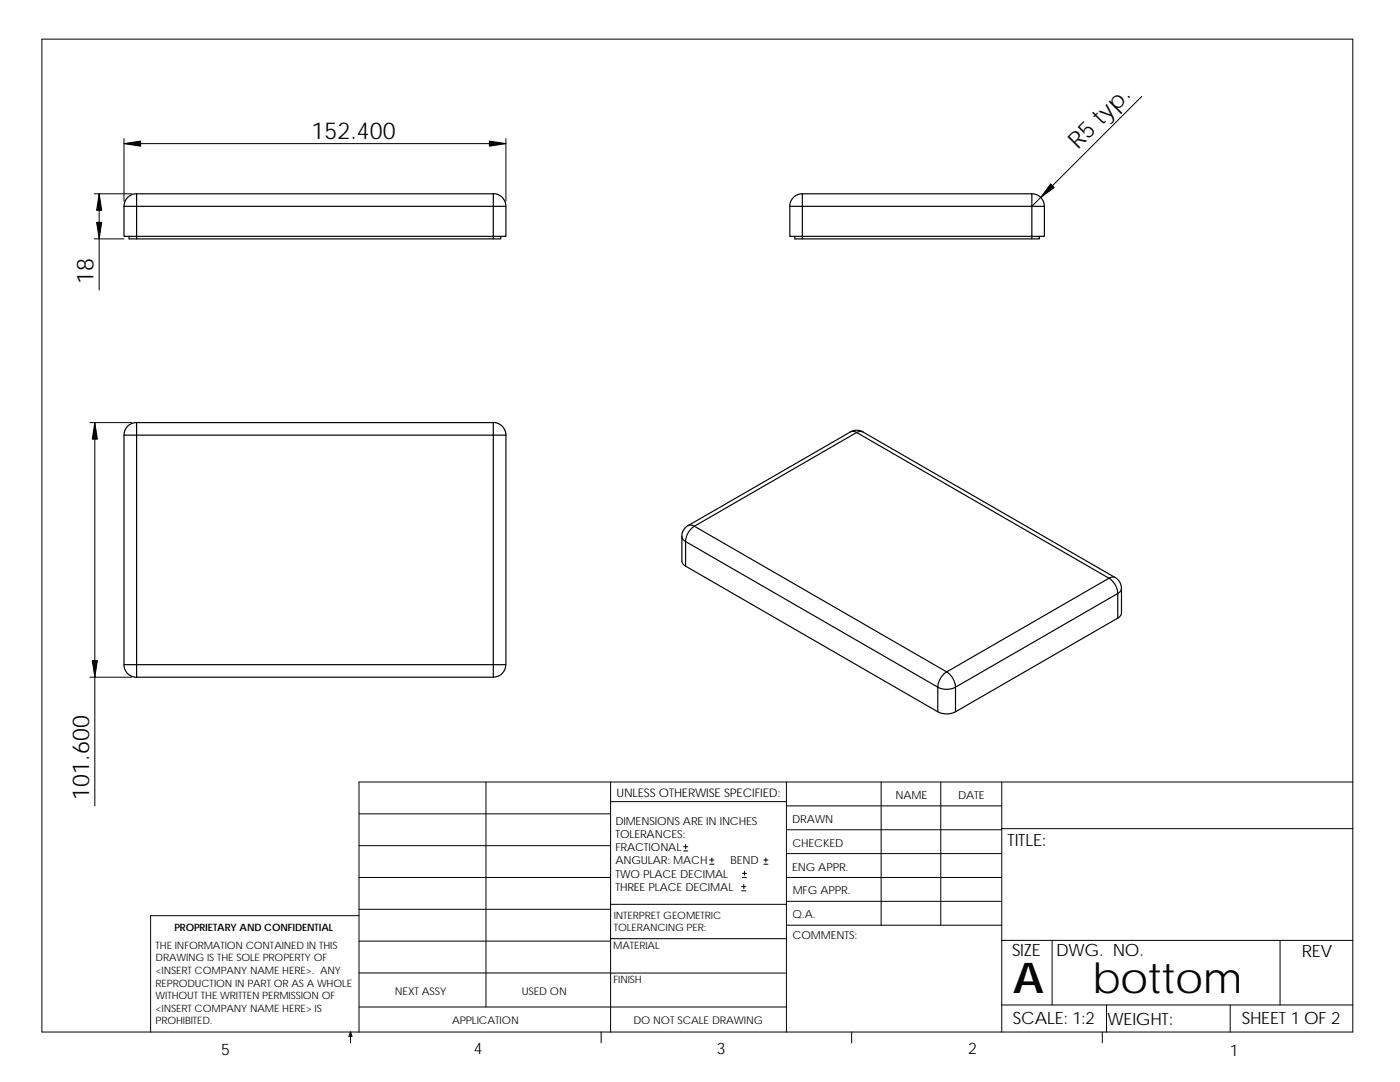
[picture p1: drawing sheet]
<svg xmlns="http://www.w3.org/2000/svg" width="279mm" height="216mm" viewBox="0 0 279 216" stroke-linecap="round" stroke-linejoin="round" font-family="sans-serif">
<g fill="none" stroke="#000" stroke-width=".2">
<path d="M8.4 7.8h261.6v198.1h-261.6zM227.9 19.2l-22 22M18.8 38.7h7.4M19.8 38.7v19.2M24.7 27.7v12.5M24.7 28.7h76.3M101 27.7v12.5M18.8 47.7h5.9M17.9 84.3h8.3M18.9 84.3v76.5M17.9 135.1h8.3M97 156v44.9"/>
<path d="M121.9 160h35.1M121.9 156v49.9M157 156v49.9M175.9 156v28.6M187.7 156v28.6M199.9 156v49.9M270 156h-198.4v49.9M71.6 175.1h50.3M71.6 168.7h50.3M71.6 162.4h50.3M136.4 169.8h.9M136.4 169h.9"/>
<path d="M136.8 168.5v.9M141.6 172.4h.9M141.6 171.6h.9M142.1 171.2v.8M148 177.8h.8M148 176.9h.8M148.2 175.1h.8M148.2 174.3h.8M148.4 176.5v.8M148.6 173.8v.9M152.4 172.4h.9M152.4 171.6h.9"/>
<path d="M152.8 171.2v.8M157 179.9h42.9M157 175.1h42.9M157 170.3h42.9M157 165.6h42.9M157 160.8h42.9M199.9 165.4h70.1M71.6 182.7h-41.5v23.2M71.6 181.4h50.3M71.6 187.8h50.3M71.6 194.1h50.3M121.9 194.2h35.1"/>
<path d="M121.9 187.3h35.1M121.9 180.4h35.1M157 184.6h42.9M199.9 187.6h70.1M210 187.6v12.9M255.5 187.6v12.9M70 205.9l.3 .9h-.7zM70 205.9v2.2M71.6 200.9h85.4M120 205.9v2.2M170 205.9v2.2M199.9 200.5h70.1"/>
<path d="M220 205.9v2.2M220.8 200.5v5.4M245.5 200.5v5.4"/>
</g>
<g fill="none" stroke="#000" stroke-width=".23">
<path d="M27.3 38.7v2.5h71.1M27.3 38.7l-1 .1-.8 .5-.6 .9-.1 1M27.3 38.7h71.1M98.4 38.7v2.5M98.4 38.7l.9 .1 .9 .6 .6 .9 .2 .9M160.1 38.7v2.5M160.1 38.7l-.9 .1-.8 .5-.6 .9-.2 1M160.1 38.7h45.8v.4v2.1h-45.8M205.9 38.7l1 .1 .7 .5 .6 .9 .2 1M24.7 41.2h2.6v6h-2.6zM25.8 47.2v.5h.6h.9v-.5h71.1M98.4 41.2h2.6v6h-2.6"/>
<path d="M98.4 47.2v.5h-71.1M98.4 41.2v6M99.9 47.2v.5h-1.5M157.6 41.2h2.5M157.6 41.2v6h2.5M158.6 47.2v.5h.6h.9v-.5M160.1 47.2h45.8M160.1 41.2v6M205.9 41.2h2.5v6h-2.5zM205.9 47.2v.5h-45.8M207.4 47.2v.5h-1.5M24.7 86.8h2.6"/>
<path d="M24.7 86.8v45.8h1.7h.9v-45.8M27.3 86.8h71.1M27.3 84.3h71.1M27.3 84.3l-1 .2-.8 .5-.6 .9-.1 .9M27.3 84.3v2.5M98.4 84.3v2.5M98.4 86.8h2.6M98.4 84.3l.9 .1 .9 .6 .6 1 .2 .8M98.4 86.8v45.8h2.1h.5v-45.8M169.7 86.2l.6-.1a1 1 0 0 0 1.3 0l.6 .1M169.7 86.2l1-.3h.8l.7 .3M169.7 86.2l-32.4 18.7"/>
<path d="M172.2 86.2l50.4 29.1M136.1 107l.2 .7 .5 .4M136.8 108.1v4.9M136.8 108.1l50.4 29M136.8 113l50.4 29M137.3 104.9l.7-.1 .6 .2M137.3 104.9l-.8 .7-.4 1.1v5.4l.2 .4 .5 .5M138.6 105a3.8 3.8 0 0 0-1.8 3.1M138.6 105l50.3 29.1M138.6 105l32.4-18.7 50.3 29.1M221.3 115.4l-32.4 18.7M221.3 115.4a3.9 3.9 0 0 1 1.8 3"/>
<path d="M222.6 115.2l.9 1 .3 1.2M222.6 115.3l-.7-.2-.6 .3M223.1 118.4l-32.4 18.7a3.9 3.9 0 0 0-1.8-3M223.1 118.4v4.9M223.8 117.4v4.9l-.2 .6-.5 .4M223.8 117.4l-.2 .6-.5 .4M24.7 132.6l.2 .9 .6 1 .9 .5 .9 .1M27.3 135.1h71.1M98.4 135.1v-2.5h-71.1v2.5M100.9 132.6l-.1 1-.5 .7-.9 .6-1 .2M187.2 137.1a3.9 3.9 0 0 0 3.5 0v4.9a3.8 3.8 0 0 1-3.5 0zM188.9 134.1a3.9 3.9 0 0 0-1.7 3"/>
<path d="M223.1 123.3l-32.4 18.7"/>
</g>
<g fill="#000" stroke="#000" stroke-width=".2">
<path d="M19.8 38.7l.5 3.3h-1z" fill-rule="evenodd"/>
<path d="M24.7 28.7l3.4-.5v1z" fill-rule="evenodd"/>
<path d="M97.7 28.2l3.3 .5-3.3 .5z" fill-rule="evenodd"/>
<path d="M209.7 36.7l.7 .7-2.7 2z" fill-rule="evenodd"/>
<path d="M19.3 44.4h1l-.5 3.3z" fill-rule="evenodd"/>
<path d="M18.9 84.3l.5 3.3h-1z" fill-rule="evenodd"/>
<path d="M18.4 131.8h1l-.5 3.3z" fill-rule="evenodd"/>
</g>
<g font-size="8.5">
<text x="202.2" y="198.2">A</text>
<text x="218" y="198.1">bottom</text>
</g>
<g font-size="4.7">
<text x="62.2" y="27.6">152.400</text>
<text x="215.1" y="29.9" transform="rotate(-45 215.1 29.9)">R5 typ.</text>
<text x="18.7" y="56.6" transform="rotate(-90 18.7 56.6)">18</text>
<text x="17.8" y="159.5" transform="rotate(-90 17.8 159.5)">101.600</text>
</g>
<g font-size="3.4">
<text x="201.1" y="168.8">TITLE:</text>
<text x="202" y="190.8">SIZE</text>
<text x="210.8" y="190.8">DWG. NO.</text>
<text x="259.8" y="190.9">REV</text>
<text x="202.1" y="204.4">SCALE: 1:2</text>
<text x="221" y="204.5">WEIGHT:</text>
<text x="247.8" y="204.4">SHEET 1 OF 2</text>
</g>
<g font-size="3.2">
<text x="44.2" y="210.4">5</text>
<text x="94.6" y="210.3">4</text>
<text x="143" y="210.4">3</text>
<text x="193.2" y="210.4">2</text>
<text x="245.4" y="210.7">1</text>
</g>
<text font-size="2.4" x="123" y="158.9">UNLESS OTHERWISE SPECIFIED:</text>
<g font-size="2.2">
<text x="178.7" y="159.4">NAME</text>
<text x="191.2" y="159.4">DATE</text>
<text x="122.8" y="164.5">DIMENSIONS ARE IN INCHES</text>
<text x="122.8" y="167.2">TOLERANCES:</text>
<text x="158.1" y="164.2">DRAWN</text>
<text x="122.8" y="169.8">FRACTIONAL</text>
<text x="122.8" y="172.5">ANGULAR: MACH</text>
<text x="145.8" y="172.5">BEND</text>
<text x="158.1" y="173.7">ENG APPR.</text>
<text x="158.1" y="169.1">CHECKED</text>
<text x="122.8" y="175.1">TWO PLACE DECIMAL</text>
<text x="122.8" y="177.8">THREE PLACE DECIMAL</text>
<text x="158.2" y="178.5">MFG APPR.</text>
<text x="158.2" y="183.2">Q.A.</text>
<text x="158.2" y="187.4">COMMENTS:</text>
</g>
<g font-size="2.1">
<text x="78.8" y="198.5">NEXT ASSY</text>
<text x="104.1" y="198.5">USED ON</text>
<text x="90.2" y="204.3">APPLICATION</text>
<text x="126.4" y="204.4">DO NOT SCALE DRAWING</text>
</g>
<g font-size="2">
<text x="34.8" y="185.7">PROPRIETARY AND CONFIDENTIAL</text>
<text x="122.5" y="183.3">INTERPRET GEOMETRIC</text>
<text x="122.5" y="185.9">TOLERANCING PER:</text>
<text x="31.1" y="189.3">THE INFORMATION CONTAINED IN THIS</text>
<text x="31.1" y="191.8">DRAWING IS THE SOLE PROPERTY OF</text>
<text x="122.4" y="189.4">MATERIAL</text>
<text x="31.1" y="194.3">&lt;INSERT COMPANY NAME HERE&gt;. ANY</text>
<text x="31.1" y="196.8">REPRODUCTION IN PART OR AS A WHOLE</text>
<text x="122.4" y="196.2">FINISH</text>
<text x="31.1" y="199.4">WITHOUT THE WRITTEN PERMISSION OF</text>
<text x="31.1" y="201.9">&lt;INSERT COMPANY NAME HERE&gt; IS</text>
<text x="31.1" y="204.4">PROHIBITED.</text>
</g>
</svg>
